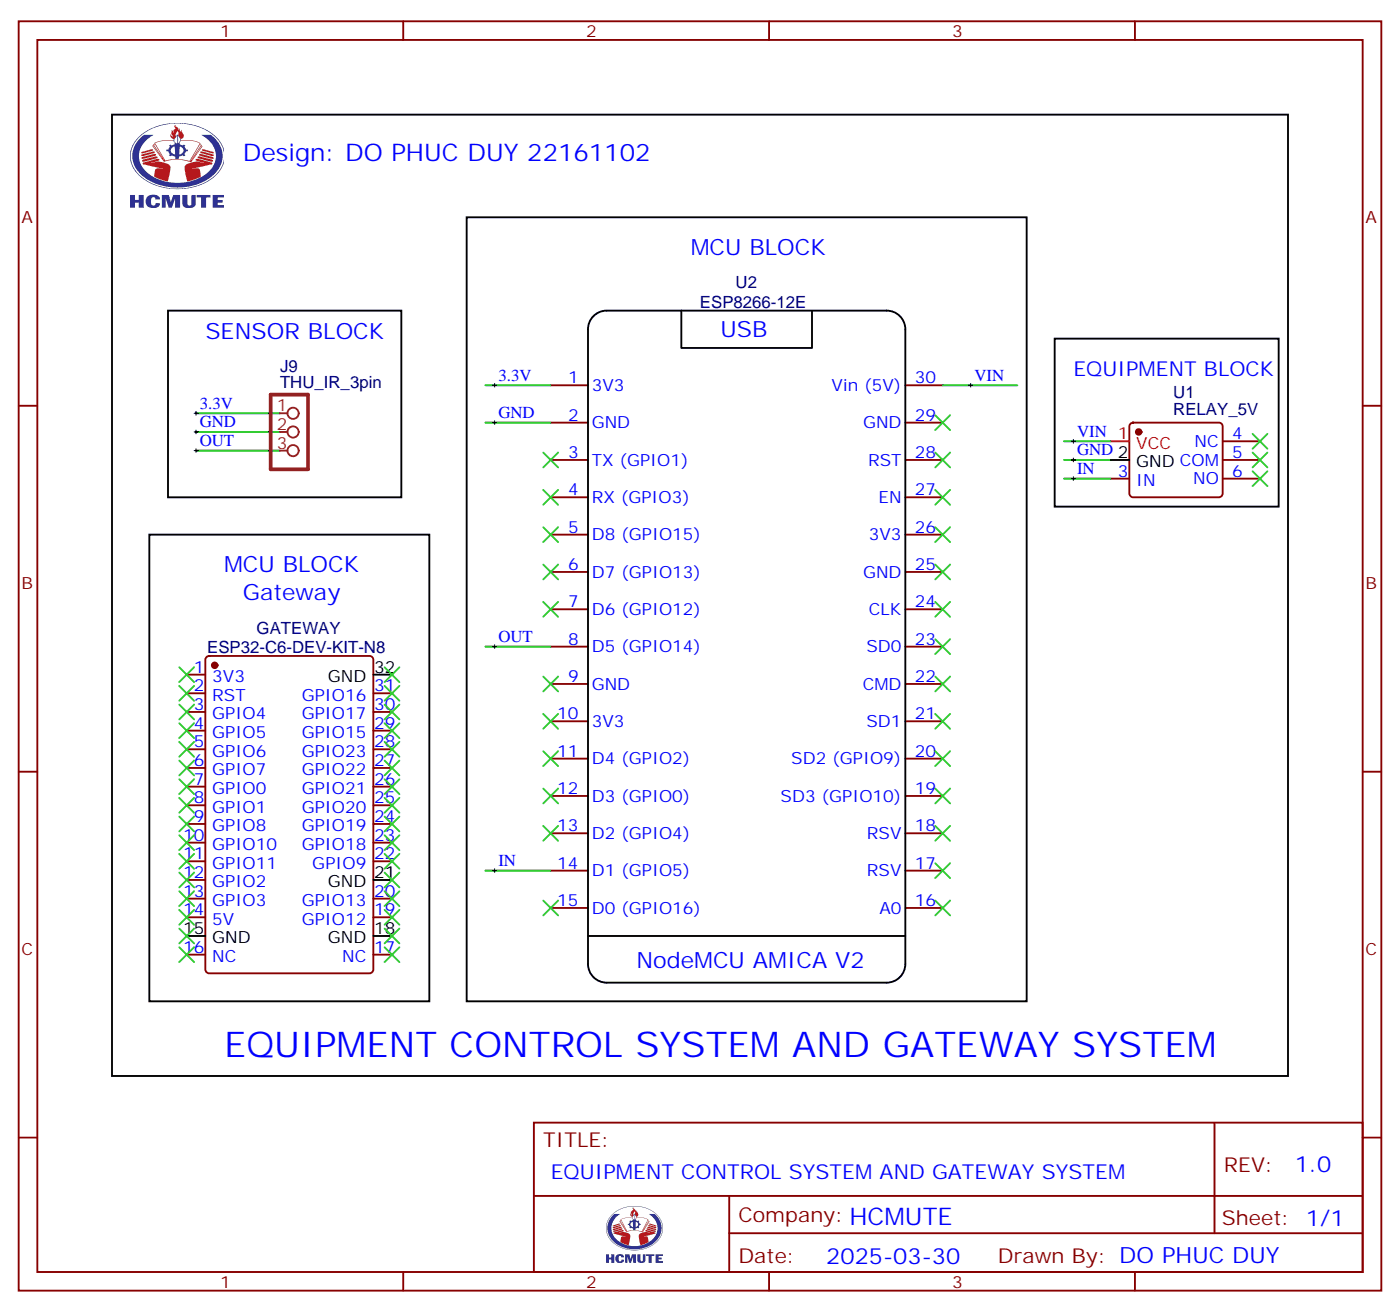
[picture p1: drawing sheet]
# EasyEDA schematic Schematic_Equipment control and gateway system.json
TITLE: EQUIPMENT CONTROL SYSTEM AND GATEWAY SYSTEM; REV: 1.0; Date: 2025-03-30; Sheet: 1/1; Drawn By: DO PHUC DUY

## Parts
GATEWAY  ESP32-C6-DEV-KIT-N8  [COMM-SMD_L55.0-W25.4_ESP32-C6-DEV-KIT-N8]
J9  THU_IR_3pin  [M1X3]
U1  RELAY_5V  [RELAY MODULE LOW/HIGH - PCB]
U2  ESP8266-12E  [NODEMCU ESP8266-12E AMICA V2]

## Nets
3.3V: J9.1 U2.1(3V3)
GND: J9.2 U1.2(GND) U2.2(GND)
VIN: U1.1(VCC) U2.30(Vin (5V))
IN: U1.3(IN) U2.14(D1 (GPIO5))
OUT: J9.3 U2.8(D5 (GPIO14))

Not connected (* = marked no-connect by the designer): GATEWAY 1(3V3)* 2(RST)* 3(GPIO4)* 4(GPIO5)* 5(GPIO6)* 6(GPIO7)* 7(GPIO0)* 8(GPIO1)* 9(GPIO8)* 10(GPIO10)* 11(GPIO11)* 12(GPIO2)* 13(GPIO3)* 14(5V)* 15(GND)* 16(NC)* 17(NC)* 18(GND)* 19(GPIO12)* 20(GPIO13)* 21(GND)* 22(GPIO9)* 23(GPIO18)* 24(GPIO19)* 25(GPIO20)* 26(GPIO21)* 27(GPIO22)* 28(GPIO23)* 29(GPIO15)* 30(GPIO17)* 31(GPIO16)* 32(GND)*; U1 4(NC)* 5(COM)* 6(NO)*; U2 3(TX (GPIO1))* 4(RX (GPIO3))* 5(D8 (GPIO15))* 6(D7 (GPIO13))* 7(D6 (GPIO12))* 9(GND)* 10(3V3)* 11(D4 (GPIO2))* 12(D3 (GPIO0))* 13(D2 (GPIO4))* 15(D0 (GPIO16))* 16(A0)* 17(RSV)* 18(RSV)* 19(SD3 (GPIO10))* 20(SD2 (GPIO9))* 21(SD1)* 22(CMD)* 23(SD0)* 24(CLK)* 25(GND)* 26(3V3)* 27(EN)* 28(RST)* 29(GND)*

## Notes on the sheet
- Design: DO PHUC DUY 22161102
- MCU BLOCK
- SENSOR BLOCK
- EQUIPMENT BLOCK
- MCU BLOCK
- Gateway
- EQUIPMENT CONTROL SYSTEM AND GATEWAY SYSTEM
- HCMUTE
